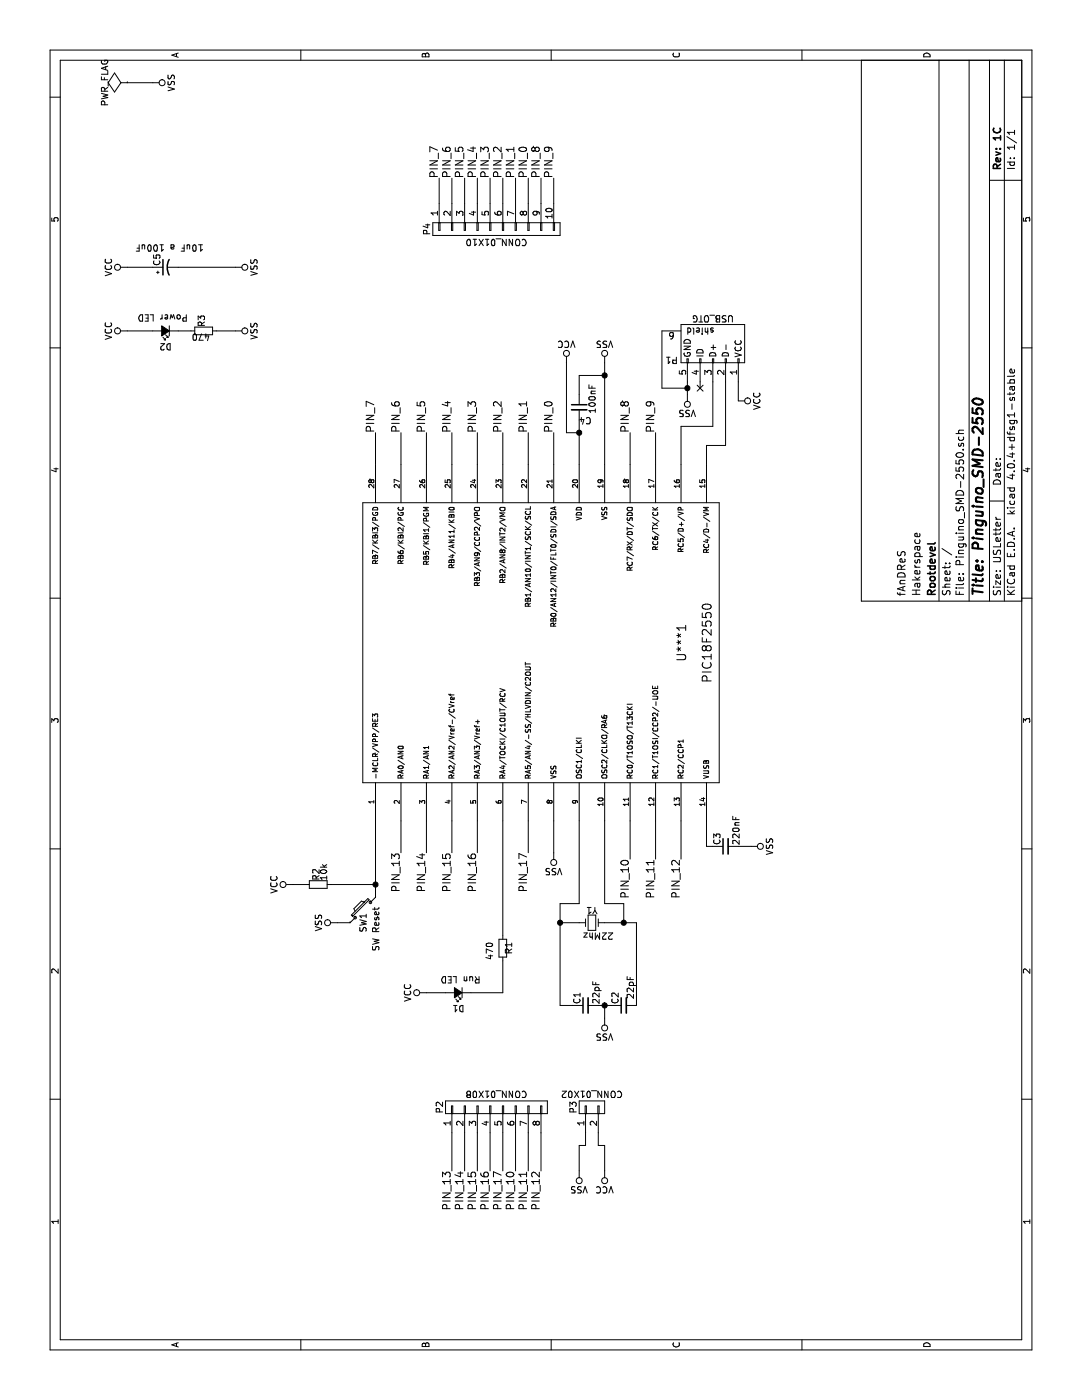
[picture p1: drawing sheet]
EESchema Schematic File Version 2
LIBS:74xgxx
LIBS:74xx
LIBS:ac-dc
LIBS:adc-dac
LIBS:analog_switches
LIBS:atmel
LIBS:audio
LIBS:brooktre
LIBS:cmos4000
LIBS:cmos_ieee
LIBS:conn
LIBS:contrib
LIBS:cypress
LIBS:dc-dc
LIBS:device
LIBS:digital-audio
LIBS:display
LIBS:dsp
LIBS:elec-unifil
LIBS:gennum
LIBS:graphic
LIBS:hc11
LIBS:intel
LIBS:interface
LIBS:linear
LIBS:memory
LIBS:microchip
LIBS:microchip_pic10mcu
LIBS:microchip_pic12mcu
LIBS:microchip_pic16mcu
LIBS:microcontrollers
LIBS:motorola
LIBS:msp430
LIBS:nxp_armmcu
LIBS:opto
LIBS:philips
LIBS:power
LIBS:powerint
LIBS:pspice
LIBS:regul
LIBS:relays
LIBS:sensors
LIBS:siliconi
LIBS:texas
LIBS:transf
LIBS:transistors
LIBS:ttl_ieee
LIBS:valves
LIBS:video
LIBS:xilinx
LIBS:Pinguino_SMD-2550-cache
EELAYER 25 0
EELAYER END
$Descr USLetter 11000 8500
encoding utf-8
Sheet 1 1
Title "Pinguino_SMD-2550"
Date ""
Rev "1C"
Comp "Rootdevel"
Comment1 "Hakerspace"
Comment2 "fAnDReS"
Comment3 ""
Comment4 ""
$EndDescr
$Comp
L PIC18F2550 U***1
U 1 1
P 5950 4350
F 0 "U***1" H 5950 3350 70  0000 C CNN
F 1 "PIC18F2550" H 5950 3150 70  0000 C CNN
F 2 "SMD_Packages:SOJ-28-W" H 5950 4350 60  0001 C CNN
F 3 "" H 5950 4350 60  0000 C CNN
	1    5950 4350
	1    0    0    -1  
$EndComp
$Comp
L C_Small C3
U 1 1
P 4350 5700
F 0 "C3" H 4360 5770 50  0000 L CNN
F 1 "220nF" H 4360 5620 50  0000 L CNN
F 2 "Capacitors_SMD:C_1206" H 4350 5700 50  0001 C CNN
F 3 "" H 4350 5700 50  0000 C CNN
	1    4350 5700
	1    0    0    -1  
$EndComp
$Comp
L C_Small C1
U 1 1
P 3100 4600
F 0 "C1" H 3110 4670 50  0000 L CNN
F 1 "22pF" H 3110 4520 50  0000 L CNN
F 2 "Capacitors_SMD:C_1206" H 3100 4600 50  0001 C CNN
F 3 "" H 3100 4600 50  0000 C CNN
	1    3100 4600
	1    0    0    -1  
$EndComp
$Comp
L C_Small C2
U 1 1
P 3100 4900
F 0 "C2" H 3110 4970 50  0000 L CNN
F 1 "22pF" H 3150 4850 50  0000 L CNN
F 2 "Capacitors_SMD:C_1206" H 3100 4900 50  0001 C CNN
F 3 "" H 3100 4900 50  0000 C CNN
	1    3100 4900
	1    0    0    -1  
$EndComp
$Comp
L R_Small R1
U 1 1
P 3550 3950
F 0 "R1" V 3500 3900 50  0000 L CNN
F 1 "470" V 3650 3900 50  0000 L CNN
F 2 "Resistors_SMD:R_1206" H 3550 3950 50  0001 C CNN
F 3 "" H 3550 3950 50  0000 C CNN
	1    3550 3950
	0    -1   -1   0   
$EndComp
$Comp
L Led_Small D1
U 1 1
P 3200 3600
F 0 "D1" H 3150 3725 50  0000 L CNN
F 1 "Run LED" H 3025 3500 50  0000 L CNN
F 2 "LEDs:LED_0805" V 3200 3600 50  0001 C CNN
F 3 "" V 3200 3600 50  0000 C CNN
	1    3200 3600
	0    -1   -1   0   
$EndComp
$Comp
L R_Small R2
U 1 1
P 4050 2500
F 0 "R2" H 4080 2520 50  0000 L CNN
F 1 "10k" H 4080 2460 50  0000 L CNN
F 2 "Resistors_SMD:R_1206" H 4050 2500 50  0001 C CNN
F 3 "" H 4050 2500 50  0000 C CNN
	1    4050 2500
	1    0    0    -1  
$EndComp
$Comp
L SW_PUSH_SMALL SW1
U 1 1
P 3850 2850
F 0 "SW1" H 3750 2850 50  0000 C CNN
F 1 "SW Reset" H 3700 2750 50  0000 C CNN
F 2 "Buttons_Switches_SMD:SW_SPST_EVQPE1" H 3850 2850 50  0001 C CNN
F 3 "" H 3850 2850 50  0000 C CNN
	1    3850 2850
	1    0    0    -1  
$EndComp
$Comp
L C_Small C4
U 1 1
P 7800 4550
F 0 "C4" H 7800 4450 50  0000 L CNN
F 1 "100nF" V 7900 4500 50  0000 L CNN
F 2 "Capacitors_SMD:C_1206" H 7800 4550 50  0001 C CNN
F 3 "" H 7800 4550 50  0000 C CNN
	1    7800 4550
	0    1    1    0   
$EndComp
$Comp
L USB_OTG P1
U 1 1
P 8300 5600
F 0 "P1" H 8625 5475 50  0000 C CNN
F 1 "USB_OTG" H 8300 5800 50  0000 C CNN
F 2 "Connect:USB_Mini-B" V 8250 5500 50  0001 C CNN
F 3 "" V 8250 5500 50  0000 C CNN
	1    8300 5600
	0    1    -1   0   
$EndComp
$Comp
L R_Small R3
U 1 1
P 8400 1600
F 0 "R3" H 8430 1620 50  0000 L CNN
F 1 "470" V 8350 1550 50  0000 L CNN
F 2 "Resistors_SMD:R_1206" H 8400 1600 50  0001 C CNN
F 3 "" H 8400 1600 50  0000 C CNN
	1    8400 1600
	1    0    0    -1  
$EndComp
$Comp
L Led_Small D2
U 1 1
P 8400 1300
F 0 "D2" H 8350 1425 50  0000 L CNN
F 1 "Power LED" H 8225 1200 50  0000 L CNN
F 2 "LEDs:LED_0805" V 8400 1300 50  0001 C CNN
F 3 "" V 8400 1300 50  0000 C CNN
	1    8400 1300
	0    -1   -1   0   
$EndComp
$Comp
L CP1_Small C5
U 1 1
P 8900 1300
F 0 "C5" H 8910 1370 50  0000 L CNN
F 1 "10uF a 100uF" V 9050 1000 50  0000 L CNN
F 2 "Capacitors_SMD:c_elec_6.3x5.3" H 8900 1300 50  0001 C CNN
F 3 "" H 8900 1300 50  0000 C CNN
	1    8900 1300
	1    0    0    -1  
$EndComp
$Comp
L Crystal_Small Y1
U 1 1
P 3750 4650
F 0 "Y1" H 3750 4750 50  0000 C CNN
F 1 "22Mhz" H 3800 4550 50  0000 C CNN
F 2 "Crystal SMD:Crystal_SMD_5032_2Pads" H 3750 4650 50  0001 C CNN
F 3 "" H 3750 4650 50  0000 C CNN
	1    3750 4650
	0    1    1    0   
$EndComp
$Comp
L VCC #PWR01
U 1 1
P 8150 4450
F 0 "#PWR01" H 8150 4300 50  0001 C CNN
F 1 "VCC" H 8150 4600 50  0000 C CNN
F 2 "" H 8150 4450 50  0000 C CNN
F 3 "" H 8150 4450 50  0000 C CNN
	1    8150 4450
	0    1    1    0   
$EndComp
$Comp
L VCC #PWR02
U 1 1
P 4050 2300
F 0 "#PWR02" H 4050 2150 50  0001 C CNN
F 1 "VCC" H 4050 2450 50  0000 C CNN
F 2 "" H 4050 2300 50  0000 C CNN
F 3 "" H 4050 2300 50  0000 C CNN
	1    4050 2300
	1    0    0    -1  
$EndComp
$Comp
L VCC #PWR03
U 1 1
P 3200 3350
F 0 "#PWR03" H 3200 3200 50  0001 C CNN
F 1 "VCC" H 3200 3500 50  0000 C CNN
F 2 "" H 3200 3350 50  0000 C CNN
F 3 "" H 3200 3350 50  0000 C CNN
	1    3200 3350
	1    0    0    -1  
$EndComp
$Comp
L VCC #PWR04
U 1 1
P 7850 5800
F 0 "#PWR04" H 7850 5650 50  0001 C CNN
F 1 "VCC" H 7850 5950 50  0000 C CNN
F 2 "" H 7850 5800 50  0000 C CNN
F 3 "" H 7850 5800 50  0000 C CNN
	1    7850 5800
	-1   0    0    1   
$EndComp
Text Label 7600 2950 0    60   ~ 0
PIN_7
Text Label 7600 3150 0    60   ~ 0
PIN_6
Text Label 7600 3350 0    60   ~ 0
PIN_5
Text Label 7600 3550 0    60   ~ 0
PIN_4
Text Label 7600 3750 0    60   ~ 0
PIN_3
Text Label 7600 3950 0    60   ~ 0
PIN_2
Text Label 7600 4150 0    60   ~ 0
PIN_1
Text Label 7600 4350 0    60   ~ 0
PIN_0
Text Label 4300 3150 2    60   ~ 0
PIN_13
Text Label 4300 3350 2    60   ~ 0
PIN_14
Text Label 4300 3550 2    60   ~ 0
PIN_15
Text Label 4300 3750 2    60   ~ 0
PIN_16
Text Label 4300 4150 2    60   ~ 0
PIN_17
Text Label 4250 4950 2    60   ~ 0
PIN_10
Text Label 4250 5150 2    60   ~ 0
PIN_11
Text Label 4250 5350 2    60   ~ 0
PIN_12
Text Label 7600 4950 0    60   ~ 0
PIN_8
Text Label 7600 5150 0    60   ~ 0
PIN_9
Text Label 1800 3550 2    60   ~ 0
PIN_13
Text Label 1800 3650 2    60   ~ 0
PIN_14
Text Label 1800 3750 2    60   ~ 0
PIN_15
Text Label 1800 3850 2    60   ~ 0
PIN_16
Text Label 1800 3950 2    60   ~ 0
PIN_17
Text Label 1800 4250 2    60   ~ 0
PIN_12
Text Label 1800 4150 2    60   ~ 0
PIN_11
Text Label 1800 4050 2    60   ~ 0
PIN_10
Text Label 9600 3450 0    60   ~ 0
PIN_7
Text Label 9600 3550 0    60   ~ 0
PIN_6
Text Label 9600 3650 0    60   ~ 0
PIN_5
Text Label 9600 3750 0    60   ~ 0
PIN_4
Text Label 9600 3850 0    60   ~ 0
PIN_3
Text Label 9600 3950 0    60   ~ 0
PIN_2
Text Label 9600 4050 0    60   ~ 0
PIN_1
Text Label 9600 4250 0    60   ~ 0
PIN_8
Text Label 9600 4350 0    60   ~ 0
PIN_9
Text Label 9600 4150 0    60   ~ 0
PIN_0
$Comp
L VCC #PWR05
U 1 1
P 1800 4750
F 0 "#PWR05" H 1800 4600 50  0001 C CNN
F 1 "VCC" H 1800 4900 50  0000 C CNN
F 2 "" H 1800 4750 50  0000 C CNN
F 3 "" H 1800 4750 50  0000 C CNN
	1    1800 4750
	0    -1   -1   0   
$EndComp
NoConn ~ 7950 5500
Wire Wire Line
	8400 1400 8400 1500
Wire Wire Line
	3950 2950 4550 2950
Wire Wire Line
	4050 2950 4050 2600
Connection ~ 4050 2950
Wire Wire Line
	4550 3950 3650 3950
Wire Wire Line
	3750 2750 3750 2650
Wire Wire Line
	3900 4550 4550 4550
Wire Wire Line
	3900 4750 4550 4750
Wire Wire Line
	3100 4800 3100 4700
Wire Wire Line
	3100 4750 3000 4750
Connection ~ 3100 4750
Wire Wire Line
	3750 5000 3100 5000
Wire Wire Line
	3100 4400 3100 4500
Wire Wire Line
	3750 4400 3750 4550
Connection ~ 3750 4400
Wire Wire Line
	3750 4750 3750 5000
Connection ~ 3750 4900
Wire Wire Line
	4550 5550 4350 5550
Wire Wire Line
	4350 5550 4350 5600
Wire Wire Line
	7350 4550 7700 4550
Wire Wire Line
	7600 4550 7600 4450
Wire Wire Line
	7600 4450 8150 4450
Connection ~ 7600 4550
Wire Wire Line
	8000 5800 7850 5800
Wire Wire Line
	7500 5700 8000 5700
Wire Wire Line
	7900 5400 8000 5400
Wire Wire Line
	7350 5350 7650 5350
Wire Wire Line
	7350 5550 7500 5550
Wire Wire Line
	7500 5550 7500 5700
Wire Wire Line
	7650 5350 7650 5600
Wire Wire Line
	7650 5600 8000 5600
Wire Wire Line
	8000 5500 7950 5500
Wire Wire Line
	8400 5200 7950 5200
Wire Wire Line
	7950 5200 7950 5400
Connection ~ 7950 5400
Wire Wire Line
	8400 1200 8400 1000
Wire Wire Line
	8900 1000 8900 1200
Wire Wire Line
	8900 1400 8900 1850
Wire Wire Line
	8400 1850 8400 1700
Wire Wire Line
	7350 4750 8150 4750
Wire Wire Line
	7900 4550 8050 4550
Wire Wire Line
	8050 4550 8050 4750
Connection ~ 8050 4750
Wire Wire Line
	4550 4350 4300 4350
Wire Wire Line
	4050 2300 4050 2400
Wire Wire Line
	4350 5800 4350 5900
Wire Wire Line
	7350 2950 7600 2950
Wire Wire Line
	7350 3150 7600 3150
Wire Wire Line
	7350 3350 7600 3350
Wire Wire Line
	7350 3550 7600 3550
Wire Wire Line
	7350 3750 7600 3750
Wire Wire Line
	7350 3950 7600 3950
Wire Wire Line
	7350 4150 7600 4150
Wire Wire Line
	7350 4350 7600 4350
Wire Wire Line
	4550 3150 4300 3150
Wire Wire Line
	4550 3350 4300 3350
Wire Wire Line
	4550 3550 4300 3550
Wire Wire Line
	4550 3750 4300 3750
Wire Wire Line
	4550 4150 4300 4150
Wire Wire Line
	4550 4950 4250 4950
Wire Wire Line
	4550 5150 4250 5150
Wire Wire Line
	4550 5350 4250 5350
Wire Wire Line
	3750 4900 3900 4900
Wire Wire Line
	3900 4900 3900 4750
Wire Wire Line
	3900 4400 3900 4550
Wire Wire Line
	3100 4400 3900 4400
Wire Wire Line
	7350 4950 7600 4950
Wire Wire Line
	7350 5150 7600 5150
Wire Wire Line
	9400 3450 9600 3450
Wire Wire Line
	9400 3550 9600 3550
Wire Wire Line
	9400 3650 9600 3650
Wire Wire Line
	9400 3750 9600 3750
Wire Wire Line
	9400 3850 9600 3850
Wire Wire Line
	9400 3950 9600 3950
Wire Wire Line
	9400 4050 9600 4050
Wire Wire Line
	9400 4150 9600 4150
Wire Wire Line
	9400 4250 9600 4250
Wire Wire Line
	9400 4350 9600 4350
Wire Wire Line
	2100 3550 1800 3550
Wire Wire Line
	2100 3650 1800 3650
Wire Wire Line
	2100 3750 1800 3750
Wire Wire Line
	2100 3850 1800 3850
Wire Wire Line
	2100 3950 1800 3950
Wire Wire Line
	2100 4050 1800 4050
Wire Wire Line
	2100 4150 1800 4150
Wire Wire Line
	2100 4250 1800 4250
Wire Wire Line
	3200 3350 3200 3500
Wire Wire Line
	3200 3700 3200 3950
Wire Wire Line
	3200 3950 3450 3950
$Comp
L VCC #PWR06
U 1 1
P 8400 1000
F 0 "#PWR06" H 8400 850 50  0001 C CNN
F 1 "VCC" H 8400 1150 50  0000 C CNN
F 2 "" H 8400 1000 50  0000 C CNN
F 3 "" H 8400 1000 50  0000 C CNN
	1    8400 1000
	1    0    0    -1  
$EndComp
$Comp
L VCC #PWR07
U 1 1
P 8900 1000
F 0 "#PWR07" H 8900 850 50  0001 C CNN
F 1 "VCC" H 8900 1150 50  0000 C CNN
F 2 "" H 8900 1000 50  0000 C CNN
F 3 "" H 8900 1000 50  0000 C CNN
	1    8900 1000
	1    0    0    -1  
$EndComp
$Comp
L VSS #PWR08
U 1 1
P 8900 1850
F 0 "#PWR08" H 8900 1700 50  0001 C CNN
F 1 "VSS" H 8900 2000 50  0000 C CNN
F 2 "" H 8900 1850 50  0000 C CNN
F 3 "" H 8900 1850 50  0000 C CNN
	1    8900 1850
	-1   0    0    1   
$EndComp
$Comp
L VSS #PWR09
U 1 1
P 8400 1850
F 0 "#PWR09" H 8400 1700 50  0001 C CNN
F 1 "VSS" H 8400 2000 50  0000 C CNN
F 2 "" H 8400 1850 50  0000 C CNN
F 3 "" H 8400 1850 50  0000 C CNN
	1    8400 1850
	-1   0    0    1   
$EndComp
$Comp
L VSS #PWR010
U 1 1
P 8150 4750
F 0 "#PWR010" H 8150 4600 50  0001 C CNN
F 1 "VSS" H 8150 4900 50  0000 C CNN
F 2 "" H 8150 4750 50  0000 C CNN
F 3 "" H 8150 4750 50  0000 C CNN
	1    8150 4750
	0    1    1    0   
$EndComp
$Comp
L VSS #PWR011
U 1 1
P 7900 5400
F 0 "#PWR011" H 7900 5250 50  0001 C CNN
F 1 "VSS" H 7900 5550 50  0000 C CNN
F 2 "" H 7900 5400 50  0000 C CNN
F 3 "" H 7900 5400 50  0000 C CNN
	1    7900 5400
	0    -1   -1   0   
$EndComp
$Comp
L VSS #PWR012
U 1 1
P 4350 5900
F 0 "#PWR012" H 4350 5750 50  0001 C CNN
F 1 "VSS" H 4350 6050 50  0000 C CNN
F 2 "" H 4350 5900 50  0000 C CNN
F 3 "" H 4350 5900 50  0000 C CNN
	1    4350 5900
	-1   0    0    1   
$EndComp
$Comp
L VSS #PWR013
U 1 1
P 3000 4750
F 0 "#PWR013" H 3000 4600 50  0001 C CNN
F 1 "VSS" H 3000 4900 50  0000 C CNN
F 2 "" H 3000 4750 50  0000 C CNN
F 3 "" H 3000 4750 50  0000 C CNN
	1    3000 4750
	0    -1   -1   0   
$EndComp
$Comp
L VSS #PWR014
U 1 1
P 4300 4350
F 0 "#PWR014" H 4300 4200 50  0001 C CNN
F 1 "VSS" H 4300 4500 50  0000 C CNN
F 2 "" H 4300 4350 50  0000 C CNN
F 3 "" H 4300 4350 50  0000 C CNN
	1    4300 4350
	0    -1   -1   0   
$EndComp
$Comp
L VSS #PWR015
U 1 1
P 3750 2650
F 0 "#PWR015" H 3750 2500 50  0001 C CNN
F 1 "VSS" H 3750 2800 50  0000 C CNN
F 2 "" H 3750 2650 50  0000 C CNN
F 3 "" H 3750 2650 50  0000 C CNN
	1    3750 2650
	1    0    0    -1  
$EndComp
Wire Wire Line
	10350 1200 10350 1000
$Comp
L PWR_FLAG #FLG016
U 1 1
P 10350 1000
F 0 "#FLG016" H 10350 1095 50  0001 C CNN
F 1 "PWR_FLAG" H 10350 1180 50  0000 C CNN
F 2 "" H 10350 1000 50  0000 C CNN
F 3 "" H 10350 1000 50  0000 C CNN
	1    10350 1000
	1    0    0    -1  
$EndComp
$Comp
L VSS #PWR017
U 1 1
P 10350 1200
F 0 "#PWR017" H 10350 1050 50  0001 C CNN
F 1 "VSS" H 10350 1350 50  0000 C CNN
F 2 "" H 10350 1200 50  0000 C CNN
F 3 "" H 10350 1200 50  0000 C CNN
	1    10350 1200
	-1   0    0    1   
$EndComp
$Comp
L CONN_01X08 P2
U 1 1
P 2300 3900
F 0 "P2" H 2300 4350 50  0000 C CNN
F 1 "CONN_01X08" V 2400 3900 50  0000 C CNN
F 2 "Socket_Strips:Socket_Strip_Straight_1x08" H 2300 3900 50  0001 C CNN
F 3 "" H 2300 3900 50  0000 C CNN
	1    2300 3900
	1    0    0    -1  
$EndComp
$Comp
L CONN_01X10 P4
U 1 1
P 9200 3900
F 0 "P4" H 9200 4450 50  0000 C CNN
F 1 "CONN_01X10" V 9300 3900 50  0000 C CNN
F 2 "Socket_Strips:Socket_Strip_Straight_1x10" H 9200 3900 50  0001 C CNN
F 3 "" H 9200 3900 50  0000 C CNN
	1    9200 3900
	-1   0    0    -1  
$EndComp
$Comp
L CONN_01X02 P3
U 1 1
P 2300 4650
F 0 "P3" H 2300 4800 50  0000 C CNN
F 1 "CONN_01X02" V 2400 4650 50  0000 C CNN
F 2 "Socket_Strips:Socket_Strip_Straight_1x02" H 2300 4650 50  0001 C CNN
F 3 "" H 2300 4650 50  0000 C CNN
	1    2300 4650
	1    0    0    -1  
$EndComp
$Comp
L VSS #PWR018
U 1 1
P 1800 4550
F 0 "#PWR018" H 1800 4400 50  0001 C CNN
F 1 "VSS" H 1800 4700 50  0000 C CNN
F 2 "" H 1800 4550 50  0000 C CNN
F 3 "" H 1800 4550 50  0000 C CNN
	1    1800 4550
	0    -1   -1   0   
$EndComp
Wire Wire Line
	2100 4700 2000 4700
Wire Wire Line
	2000 4700 2000 4750
Wire Wire Line
	2000 4750 1800 4750
Wire Wire Line
	2100 4600 2000 4600
Wire Wire Line
	2000 4600 2000 4550
Wire Wire Line
	2000 4550 1800 4550
$EndSCHEMATC
